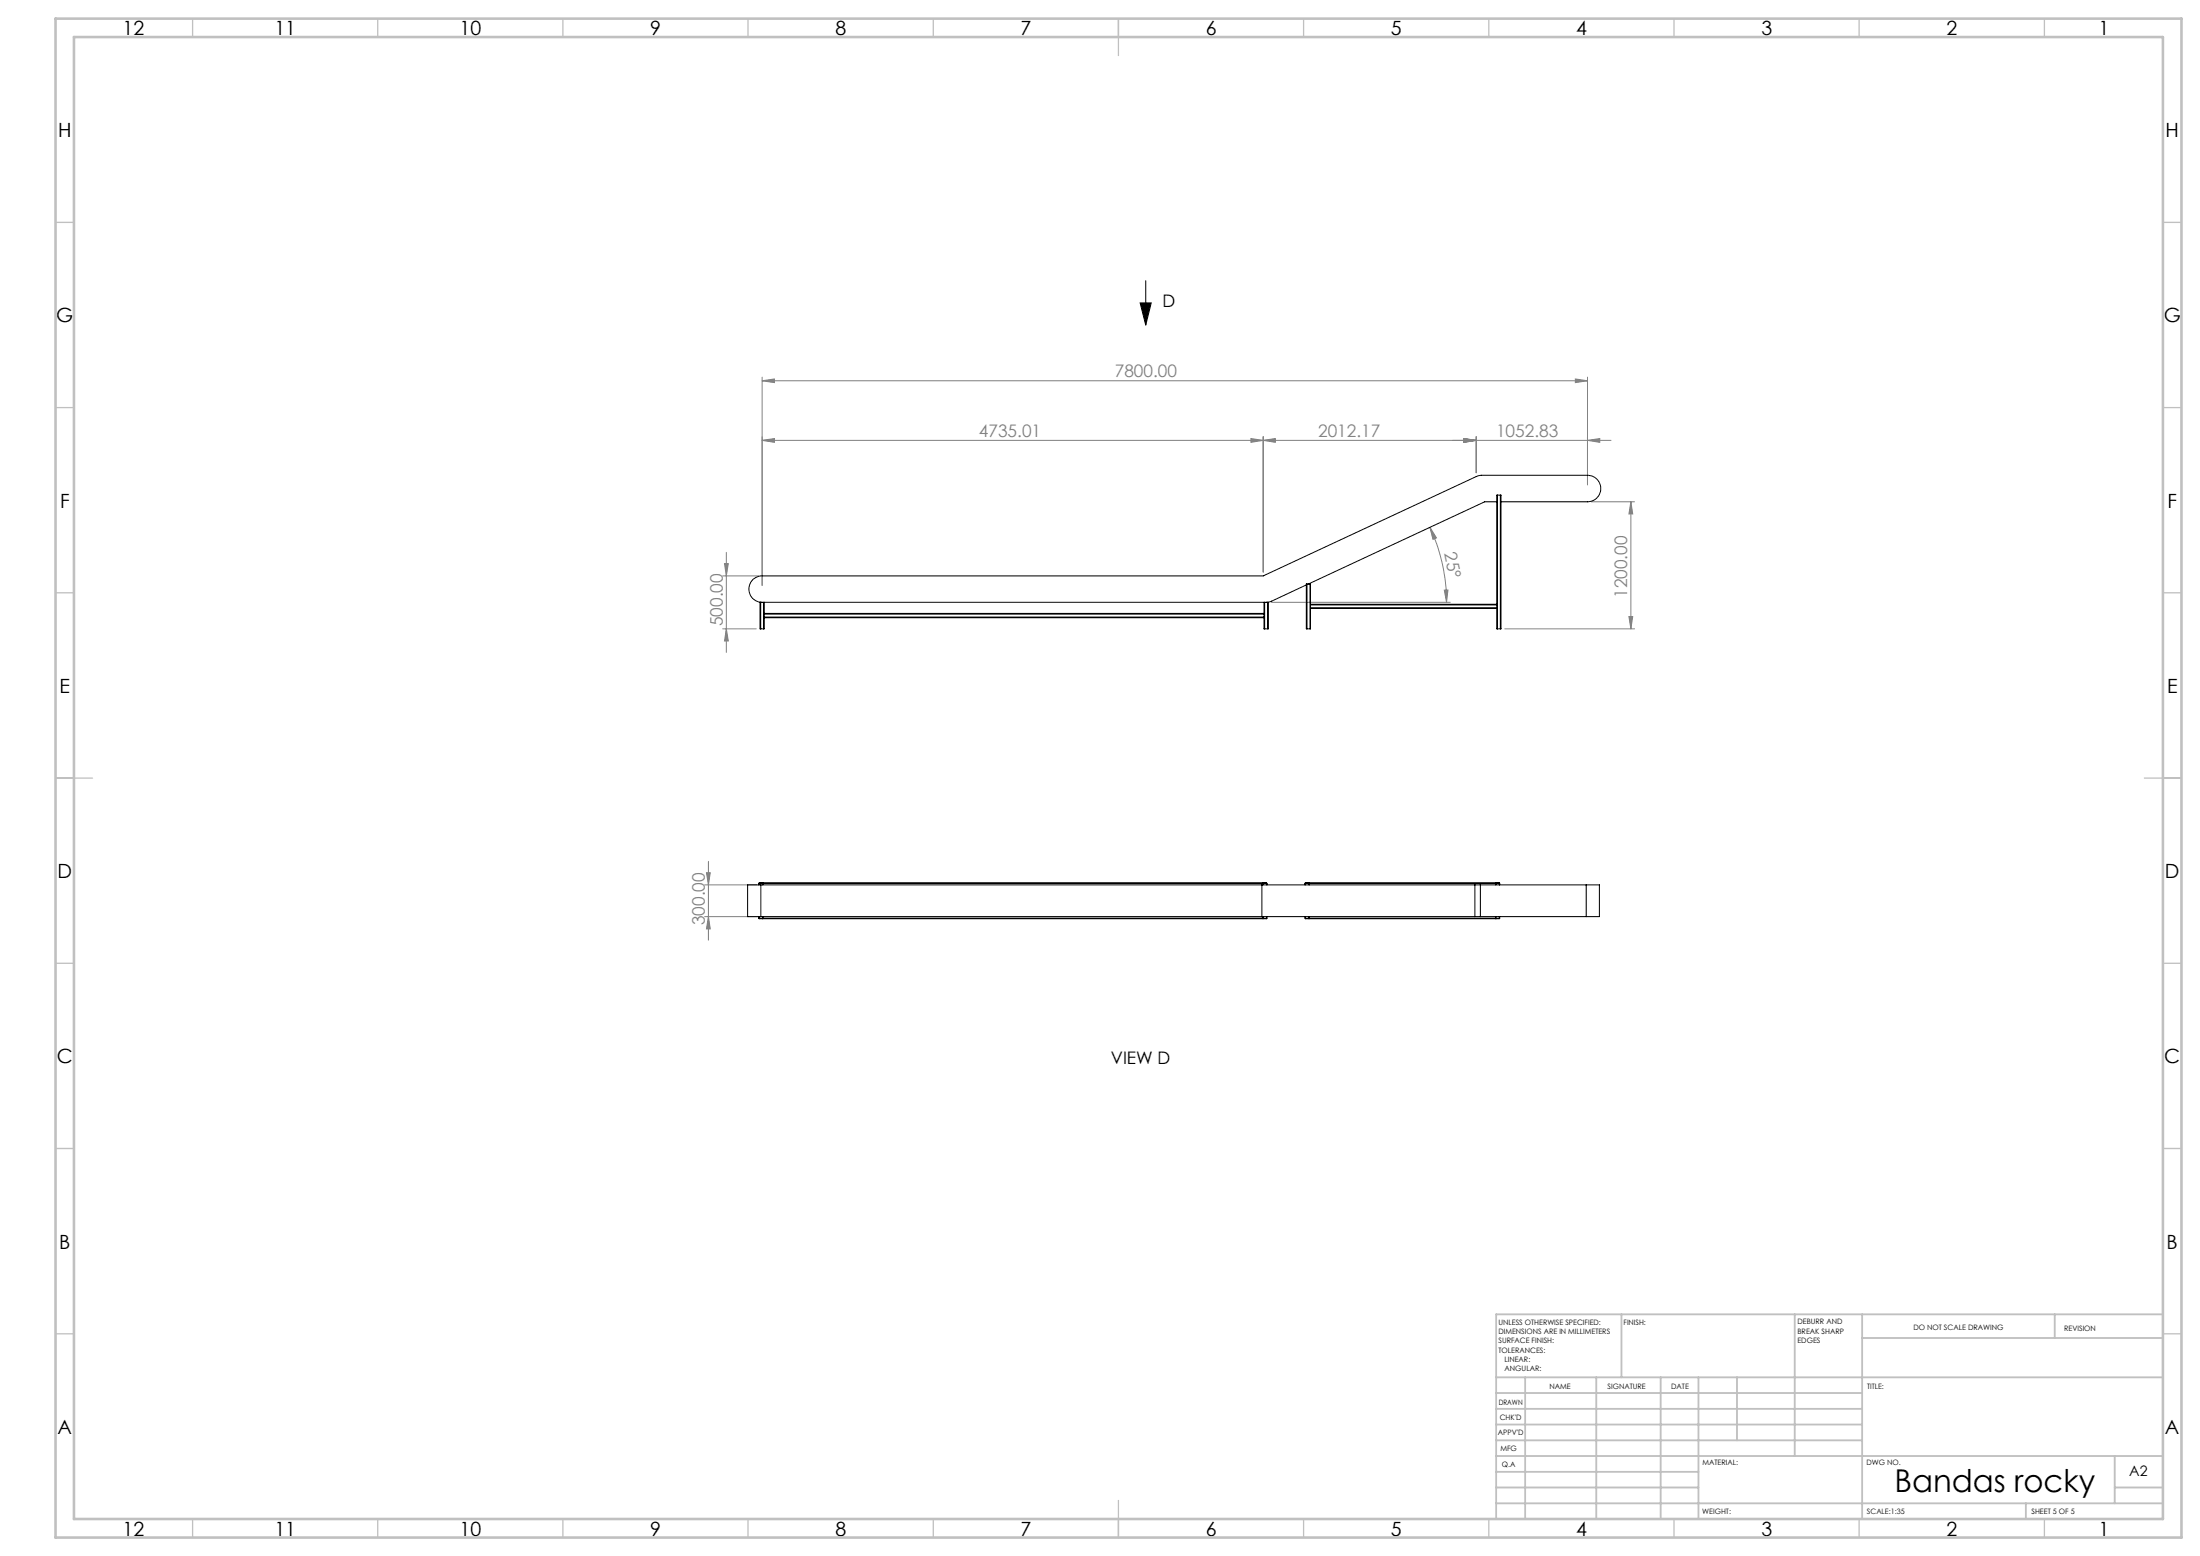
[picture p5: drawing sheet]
<svg xmlns="http://www.w3.org/2000/svg" width="594mm" height="420mm" viewBox="0 0 594 420" stroke-linecap="round" stroke-linejoin="round" font-family="sans-serif">
<path d="M309.4 75.8v12M307.8 81.8h3l-1.4 6z" fill="none" stroke="#000" stroke-width=".27"/>
<g fill="none" stroke="#808080" stroke-width=".27">
<path d="M205.8 102.8l3.3-.5v1zM205.8 101.8v56.2M205.8 102.8h222.8M205.8 118.9l3.3-.5v1zM205.8 118.9h229.2M337.7 118.4l3.4 .5-3.4 .5zM341.1 118.9l3.2-.5v1zM341.1 117.9v36.5M395.3 118.4l3.3 .5-3.3 .5zM398.6 117.9v9.7M425.3 102.3l3.3 .5-3.3 .5zM428.6 101.8v29.1"/>
<path d="M428.6 118.9l3.3-.5v1zM429.6 135.4h11.7M440.3 135.4l.5 3.3h-1zM440.3 135.4v34.3M195.1 155.5h9.7M195.6 152.1h1l-.5 3.4zM196.1 149.1v27M386.1 142.3l1.7 2.9-.9 .4zM386.1 142.3a47.6 47.6 0 0 1 4.5 20.3M390 159.3h.9l-.3 3.3zM195.1 169.7h9.1M196.1 169.7l.5 3.3h-1z"/>
<path d="M343.3 162.6h48.3M406.3 169.7h35M439.8 166.4h1l-.5 3.3zM190.3 238.8h14.1M190.7 235.6h1.1l-.5 3.2zM191.3 232.5v21.3M190.3 247.4h14.1M191.3 247.4l.5 3.3h-1.1z"/>
</g>
<g fill="none" stroke="#c0c0c0" stroke-width=".35">
<path d="M52 5v5M102 5v5M152 5v5M202 5v5M252 5v5M302 5v10M352 5v5M402 5v5M452 5v5M502 5v5M552 5v5M15 60h5"/>
<path d="M584 60h5M15 110h5M584 110h5M15 160h5M584 160h5M15 210h10M579 210h10M15 260h5M584 260h5M15 310h5M584 310h5M15 360h5"/>
<path d="M584 360h5M52 410v5M102 410v5M152 410v5M202 410v5M252 410v5M302 405v10M352 410v5M402 410v5M452 410v5M502 410v5M552 410v5"/>
</g>
<g fill="none" stroke="#c0c0c0" stroke-width=".5">
<path d="M437.8 354.8v17M484.6 354.8v38.2M502.8 354.8v55.2M554.8 354.8v6.4M584 354.8h-180v55.2M404 371.8h180M404 376h98.8M411.8 371.8v38.2M431 371.8v38.2M448.4 371.8v38.2M458.6 371.8v38.2M469 371.8v17"/>
<path d="M502.8 361.2h81.2M404 388.8h98.8M404 384.5h98.8M404 380.3h98.8M404 397.3h54.6M404 393h180M571 393v12.8M404 405.8h180M404 401.5h54.6M547 405.8v4.2M571 401.5h13"/>
</g>
<path d="M15 5h574v410h-574zM20 10h564v400h-564z" fill="none" stroke="#c0c0c0" stroke-width=".7"/>
<path d="M307.8 81.8h3l-1.4 6z" fill="#000"/>
<g fill="#808080">
<path d="M190.7 235.6h1.1l-.5 3.2zM191.3 247.4l.5 3.3h-1.1z"/>
<path d="M390 159.3h.9l-.3 3.3zM386.1 142.3l1.7 2.9-.9 .4z"/>
<path d="M425.3 102.3l3.3 .5-3.3 .5zM205.8 102.8l3.3-.5v1z"/>
<path d="M205.8 118.9l3.3-.5v1zM337.7 118.4l3.4 .5-3.4 .5zM341.1 118.9l3.2-.5v1zM395.3 118.4l3.3 .5-3.3 .5zM395.3 118.4l3.3 .5-3.3 .5zM428.6 118.9l3.3-.5v1z"/>
<path d="M439.8 166.4h1l-.5 3.3zM440.3 135.4l.5 3.3h-1z"/>
<path d="M195.6 152.1h1l-.5 3.4zM196.1 169.7l.5 3.3h-1z"/>
</g>
<g fill="none" stroke="#000" stroke-width=".27">
<path d="M404.1 135.4h-3.2l-47.6 22.2M404.3 133.6h-.2v29.5M404.3 133.6v36.1M404.3 133.6h.8M405.1 133.6h.2v36.1h-.2M405.1 133.6v36.1M405.3 135.4h23.3a3.6 3.6 0 0 0 3.6-3.5 3.6 3.6 0 0 0-3.6-3.6h-28.7l-.8 .1-58 27.1h-135.3a3.6 3.6 0 0 0-3.6 3.5 3.6 3.6 0 0 0 3.6 3.6M352.7 157.9l-9.3 4.4-1.6 .3M352.9 157.6h-.2v12.1h.2M352.9 157.6v12.1M352.9 157.6h.8M353.7 157.6h.1v5.5"/>
<path d="M353.7 157.6v12.1M205.4 162.6h-.2v7.1h.2M205.4 162.6h.8M205.4 169.7h.8M205.4 162.6v7.1M206.2 162.6h.1M206.2 162.6v7.1M206.3 166.7v3h-.1M206.3 166.6v.1M206.3 165.6v.2M206.3 162.6h135M206.3 162.6v3"/>
<path d="M206.3 165.8v.8M206.3 166.7h135M206.3 166.6h135M206.3 165.8h135M206.3 165.6h135M341.3 162.6h.2M341.3 166.7v3h.2M341.3 166.6v.1M341.3 165.6v.2M341.3 162.6v3M341.3 165.8v.8M341.5 162.6h.8"/>
<path d="M341.5 169.7h.8M341.5 162.6v7.1M342.3 162.6h.1v7.1h-.1M342.3 162.6v7.1M352.9 169.7h.8M353.8 164.2v5.5h-.1M353.8 164.1v.1M353.8 163.1v.2M353.8 163.3v.8M353.8 164.2h50.3M353.8 164.1h50.3M353.8 163.3h50.3"/>
<path d="M353.8 163.1h50.3M404.1 164.2v5.5h.2M404.1 164.1v.1M404.1 163.1v.2M404.1 163.3v.8M404.3 169.7h.8M205 238.8v-.4h.8l.1 .4M205.4 238.8h-3.5v8.6h3.5M205.4 238.8v8.6M205.4 238.8h192.8M206 238.5l-.1-.2h-.9l-.1 .5M206 238.5v-.2h134.9v.2"/>
<path d="M206 238.5v.3M206 238.5h134.9M340.7 238.8v8.6M340.9 238.5l.1-.2h1l.1 .5M340.9 238.5v.3M341 238.8l.1-.4h.8v.4M352.5 238.8v-.4h.8l.1 .4M353.5 238.5l-.1-.2h-.9l-.1 .5M353.5 238.5v-.2h50.3v.2M353.5 238.5v.3M353.5 238.5h50.3M398.2 238.8h1.5"/>
<path d="M398.2 238.8v8.6M399.7 238.8v8.6M399.7 238.8h28.6M403.8 238.5l.1-.2h.9l.1 .5M403.8 238.5v.3M403.9 238.8v-.4h.9v.4M428.3 238.8h3.5v8.6h-3.5M428.3 238.8v8.6M204.9 247.4v.6l1.1-.2M205 247.4v.5h.9v-.5M205.4 247.4h192.8M206 247.8v.2h134.9v-.2"/>
<path d="M206 247.8h134.9M206 247.4v.4M340.9 247.4v.4M341 247.4l.1 .5h.8v-.5M342.1 247.4l-.1 .6-1.1-.2M352.4 247.4v.6l1.1-.2M352.5 247.4v.5h.8M353.4 247.8h.1M353.4 247.4v.4M353.5 247.8v.2h50.3v-.2M353.5 247.8h50.3M353.5 247.4v.4"/>
<path d="M398.2 247.4h1.5M399.7 247.4h28.6M403.8 247.4v.4M403.9 247.4v.5h.9v-.5M404.9 247.4l-.1 .6-1-.2"/>
</g>
<text font-size="8.5" x="511.5" y="402.7">Bandas rocky</text>
<g font-size="5.3">
<text x="33.1" y="9.5">12</text>
<text x="74.1" y="9.5">11</text>
<text x="124.1" y="9.5">10</text>
<text x="175.6" y="9.5">9</text>
<text x="225.6" y="9.5">8</text>
<text x="275.6" y="9.5">7</text>
<text x="325.6" y="9.5">6</text>
<text x="375.6" y="9.5">5</text>
<text x="425.6" y="9.5">4</text>
<text x="475.6" y="9.5">3</text>
<text x="525.6" y="9.5">2</text>
<text x="566.6" y="9.5">1</text>
<text x="15.7" y="37">H</text>
<text x="584.7" y="37">H</text>
<text x="15.2" y="87">G</text>
<text x="584.2" y="87">G</text>
<text x="16.2" y="137">F</text>
<text x="585.2" y="137">F</text>
<text x="16.1" y="187">E</text>
<text x="585.1" y="187">E</text>
<text x="15.5" y="237">D</text>
<text x="584.5" y="237">D</text>
<text x="15.4" y="287">C</text>
<text x="584.4" y="287">C</text>
<text x="16" y="337">B</text>
<text x="585" y="337">B</text>
<text x="15.5" y="387">A</text>
<text x="584.5" y="387">A</text>
<text x="33.1" y="414.5">12</text>
<text x="74.1" y="414.5">11</text>
<text x="124.1" y="414.5">10</text>
<text x="175.6" y="414.5">9</text>
<text x="225.6" y="414.5">8</text>
<text x="275.6" y="414.5">7</text>
<text x="325.6" y="414.5">6</text>
<text x="375.6" y="414.5">5</text>
<text x="425.6" y="414.5">4</text>
<text x="475.6" y="414.5">3</text>
<text x="525.6" y="414.5">2</text>
<text x="566.6" y="414.5">1</text>
</g>
<g font-size="4.7">
<text x="313.9" y="83">D</text>
<text x="299.9" y="287.2">VIEW D</text>
</g>
<g font-size="4.7" fill="#808080">
<text x="301" y="101.8">7800.00</text>
<text x="264.3" y="117.8">4735.01</text>
<text x="355.9" y="117.8">2012.17</text>
<text x="403.9" y="117.8">1052.83</text>
<text x="389.9" y="149.4" transform="rotate(79 389.9 149.4)">25°</text>
<text x="439.3" y="161.4" transform="rotate(-90 439.3 161.4)">1200.00</text>
<text x="195.1" y="169" transform="rotate(-90 195.1 169)">500.00</text>
<text x="190.3" y="249.7" transform="rotate(-90 190.3 249.7)">300.00</text>
</g>
<text font-size="3.9" x="574.9" y="398.5">A2</text>
<g font-size="2">
<text x="404.6" y="357.6">UNLESS OTHERWISE SPECIFIED:</text>
<text x="438.4" y="357.6">FINISH:</text>
<text x="485.3" y="357.5">DEBURR AND</text>
<text x="485.3" y="360">BREAK SHARP</text>
<text x="516.6" y="359">DO NOT SCALE DRAWING</text>
<text x="557.3" y="359.2">REVISION</text>
<text x="404.6" y="360.1">DIMENSIONS ARE IN MILLIMETERS</text>
<text x="404.6" y="362.6">SURFACE FINISH:</text>
<text x="404.6" y="365.1">TOLERANCES:</text>
<text x="485.3" y="362.5">EDGES</text>
<text x="406.2" y="367.6">LINEAR:</text>
<text x="406.2" y="370.1">ANGULAR:</text>
<text x="418.3" y="375">NAME</text>
<text x="434" y="374.9">SIGNATURE</text>
<text x="451.2" y="374.9">DATE</text>
<text x="504.1" y="374.9">TITLE:</text>
<text x="404.6" y="379.1">DRAWN</text>
<text x="404.9" y="383.3">CHK'D</text>
<text x="404.4" y="387.4">APPV'D</text>
<text x="405.1" y="391.8">MFG</text>
<text x="405.5" y="396">Q.A</text>
<text x="459.6" y="395.5">MATERIAL:</text>
<text x="504" y="395.5">DWG NO.</text>
<text x="459.6" y="408.5">WEIGHT:</text>
<text x="504.1" y="408.6">SCALE:1:35</text>
<text x="548.5" y="408.6">SHEET 5 OF 5</text>
</g>
</svg>
